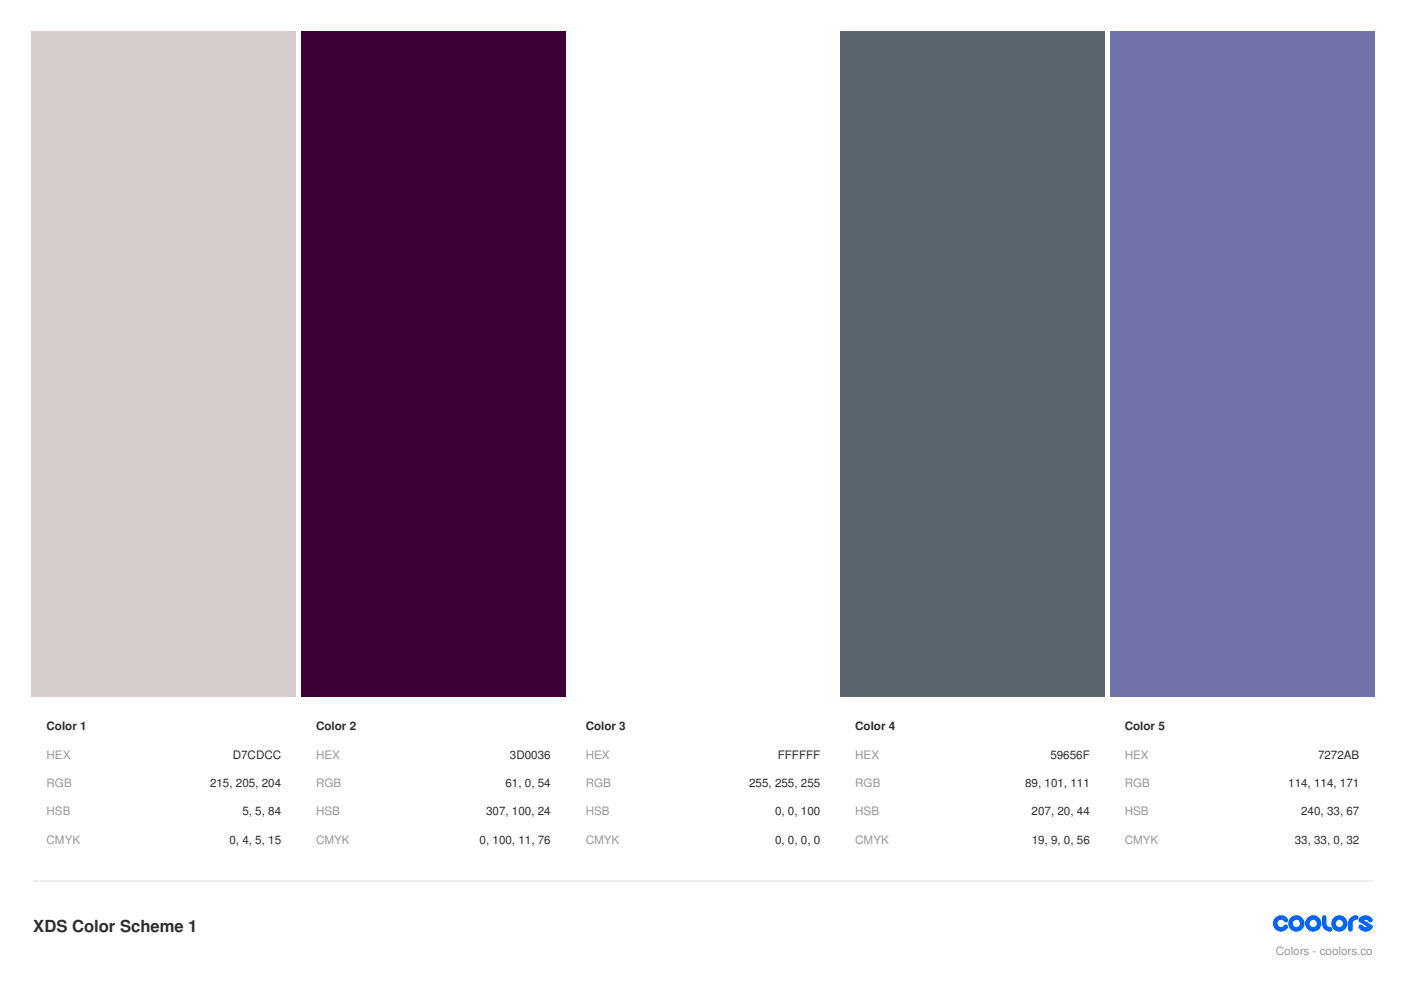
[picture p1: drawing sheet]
<svg xmlns="http://www.w3.org/2000/svg" width="297mm" height="210mm" viewBox="0 0 297 210" stroke-linecap="round" stroke-linejoin="round" font-family="sans-serif">
<path d="M6.7 6.7h56.1v173.9h-56.1z" fill="#d7cdcc"/>
<path d="M6.3 147.8h56.8v33.2h-56.8z" fill="#fff"/>
<path d="M63.9 6.7h56v173.9h-56z" fill="#3d0036"/>
<g fill="#fff">
<path d="M63.5 147.8h56.8v33.2h-56.8z"/>
<path d="M121 6.7h56.1v173.9h-56.1z"/>
<path d="M120.6 147.8h56.8v33.2h-56.8z"/>
</g>
<path d="M178.2 6.7h56v173.9h-56z" fill="#59656f"/>
<path d="M177.8 147.8h56.8v33.2h-56.8z" fill="#fff"/>
<path d="M235.3 6.7h56.1v173.9h-56.1z" fill="#7272ab"/>
<path d="M234.9 147.8h56.8v33.2h-56.8z" fill="#fff"/>
<path d="M7.1 186.8h283.9" fill="none" stroke="#ececec" stroke-width=".35"/>
<g fill="#06f">
<path d="M270.4 194.6a1.72 1.72 0 0 1 2.6 .2 .52 .52 0 0 1-.2 .8 .52 .52 0 0 1-.7-.4 .77 .77 0 0 0-1.1 .1 .77 .77 0 0 0 .2 1.1 .77 .77 0 0 0 1-.2 .48 .48 0 0 1 .7-.1 .48 .48 0 0 1 .1 .7 1.73 1.73 0 0 1-2.5 .3 1.73 1.73 0 0 1-.1-2.5z"/>
<path d="M280.5 194.1h.4l.3 .3v1.4a.77 .77 0 0 0 .8 .8 .48 .48 0 0 1 .5 .4 .48 .48 0 0 1-.5 .5 1.73 1.73 0 0 1-1.7-1.7v-1.3z"/>
<path d="M286.3 194.6l.8-.5h.4a.48 .48 0 0 1 .5 .4 .48 .48 0 0 1-.5 .5 .77 .77 0 0 0-.7 .8v1.2a.48 .48 0 0 1-.5 .5 .48 .48 0 0 1-.5-.5 2.69 2.69 0 0 1 .5-2.4z"/>
<path d="M288.4 194.5a1.72 1.72 0 0 1 2.6 .3 .52 .52 0 0 1-.3 .7 .52 .52 0 0 1-.7-.3l-.5-.2-.3 .1 1.6 1 .2 .2v.5a1.69 1.69 0 0 1-3-.3 .48 .48 0 0 1 .3-.5 .48 .48 0 0 1 .6 .2l.4 .3h.6l-1.8-1.2v-.5z"/>
<path d="M273.1 195.8a1.75 1.75 0 0 0 3.5 0 1.75 1.75 0 0 0-3.5 0zM274.1 195.8a.77 .77 0 0 1 1.5 0 .77 .77 0 0 1-1.5 0z"/>
<path d="M276.7 195.8a1.75 1.75 0 0 0 3.5 0 1.75 1.75 0 0 0-3.5 0zM277.7 195.8a.77 .77 0 0 1 1.5 0 .77 .77 0 0 1-1.5 0z"/>
<path d="M282.2 195.8a1.75 1.75 0 0 0 3.5 0 1.75 1.75 0 0 0-3.5 0zM283.2 195.8a.77 .77 0 0 1 1.5 0 .77 .77 0 0 1-1.5 0z"/>
</g>
<text font-size="3.5" fill="#2d2d2f" x="7.1" y="197.6">XDS Color Scheme 1</text>
<g font-size="2.5" fill="#2d2d2f">
<text x="9.9" y="154.9">Color 1</text>
<text x="67" y="154.9">Color 2</text>
<text x="124.2" y="154.9">Color 3</text>
<text x="181.3" y="154.9">Color 4</text>
<text x="238.5" y="154.9">Color 5</text>
<text x="49.3" y="160.9">D7CDCC</text>
<text x="108.1" y="160.9">3D0036</text>
<text x="164.9" y="160.9">FFFFFF</text>
<text x="222.7" y="160.9">59656F</text>
<text x="279.4" y="160.9">7272AB</text>
<text x="44.5" y="166.9">215, 205, 204</text>
<text x="107.2" y="166.9">61, 0, 54</text>
<text x="158.8" y="166.9">255, 255, 255</text>
<text x="217.4" y="166.9">89, 101, 111</text>
<text x="273.1" y="166.9">114, 114, 171</text>
<text x="51.4" y="172.9">5, 5, 84</text>
<text x="103.1" y="172.9">307, 100, 24</text>
<text x="164.3" y="172.9">0, 0, 100</text>
<text x="218.7" y="172.9">207, 20, 44</text>
<text x="275.9" y="172.9">240, 33, 67</text>
<text x="48.7" y="178.9">0, 4, 5, 15</text>
<text x="101.7" y="178.9">0, 100, 11, 76</text>
<text x="164.3" y="178.9">0, 0, 0, 0</text>
<text x="218.7" y="178.9">19, 9, 0, 56</text>
<text x="274.5" y="178.9">33, 33, 0, 32</text>
</g>
<g font-size="2.5" fill="#97969c">
<text x="9.9" y="160.9">HEX</text>
<text x="67" y="160.9">HEX</text>
<text x="124.2" y="160.9">HEX</text>
<text x="181.3" y="160.9">HEX</text>
<text x="238.5" y="160.9">HEX</text>
<text x="9.9" y="166.9">RGB</text>
<text x="67" y="166.9">RGB</text>
<text x="124.2" y="166.9">RGB</text>
<text x="181.3" y="166.9">RGB</text>
<text x="238.5" y="166.9">RGB</text>
<text x="9.9" y="172.9">HSB</text>
<text x="67" y="172.9">HSB</text>
<text x="124.2" y="172.9">HSB</text>
<text x="181.3" y="172.9">HSB</text>
<text x="238.5" y="172.9">HSB</text>
<text x="9.9" y="178.9">CMYK</text>
<text x="67" y="178.9">CMYK</text>
<text x="124.2" y="178.9">CMYK</text>
<text x="181.3" y="178.9">CMYK</text>
<text x="238.5" y="178.9">CMYK</text>
<text x="270.5" y="202.5">Colors - coolors.co</text>
</g>
</svg>
